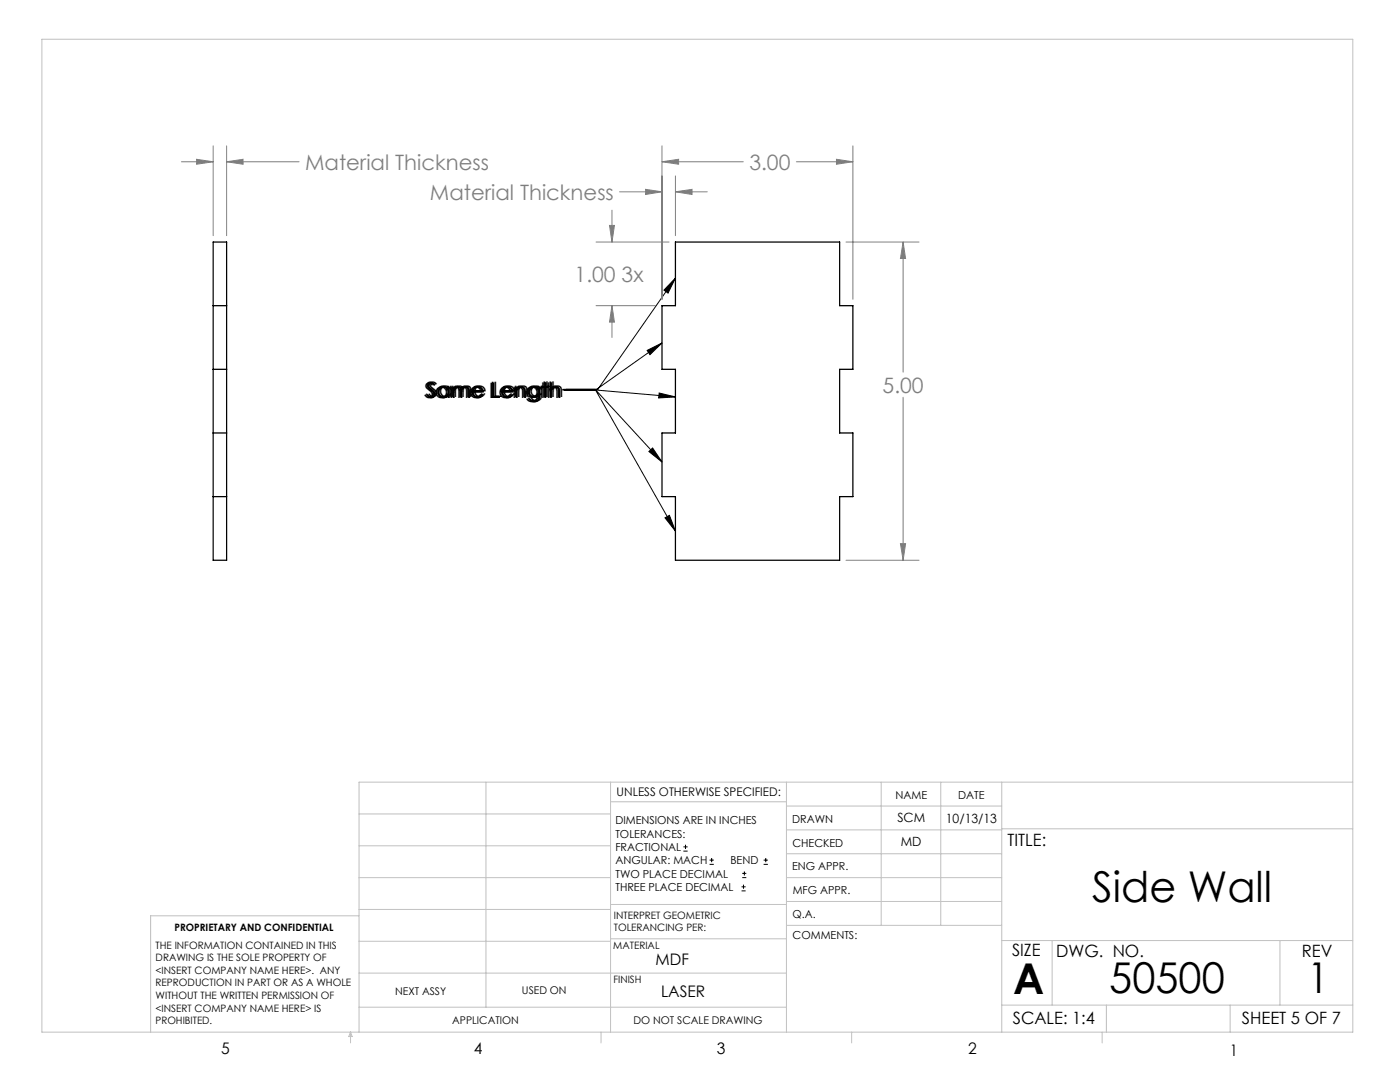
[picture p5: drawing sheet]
<svg xmlns="http://www.w3.org/2000/svg" width="279mm" height="216mm" viewBox="0 0 279 216" stroke-linecap="round" stroke-linejoin="round" font-family="sans-serif">
<g fill="none" stroke="#000" stroke-width=".2">
<path d="M134.8 55.5l-1.5 3-.8-.6zM134.8 55.5l-15.5 22.2h-6.9M112.6 77.9h6.3l13.2 14.3M118.5 77.8l16.3 1.4M118.8 77.7l16 28.3M129.2 69.9l2.9-1.5-2.4 2.4zM131.6 78.4l3.2 .8-3.4 .2zM132.1 68.4l-13.2 9.4h-6.8M129.5 90.1l.7-.7 1.9 2.8zM132.7 103.3l.9-.5 1.2 3.2zM136.4 169.8h.8M136.4 169h.8"/>
<path d="M136.8 168.6v.8M141.6 172.5h.9M141.6 171.6h.9M142 171.2v.8M148 177.8h.8M148 177h.8M148.1 175.1h.8M148.1 174.3h.8M148.4 176.5v.8M148.6 173.9v.8M152.4 172.5h.8M152.4 171.6h.8"/>
<path d="M152.8 171.2v.8"/>
</g>
<g fill="none" stroke="#808080" stroke-width=".2">
<path d="M36.2 32.3h6.3M39.2 31.8l3.3 .5-3.3 .5zM42.5 29.1v17.9M45.2 32.3l3.3-.5v1zM45.2 29.1v17.9M45.2 32.3h14.5M123.6 38.3h8.5M128.8 37.8l3.3 .5-3.3 .5zM132.1 32.3l3.3-.5v1zM132.1 32.3h16.2M132.1 29.1v30.6M134.8 38.3l3.3-.5v1z"/>
<path d="M134.8 35.1v11.9M134.8 38.3h6.3M158.9 32.3h11.3M166.9 31.8l3.3 .5-3.3 .5zM170.2 29.1v30.6M119 48.3h14.5M121.6 45h1l-.5 3.3zM122.1 41.9v6.4M168.8 48.3h14.6M180.2 48.3l.5 3.3h-1zM180.2 48.3v26M119 61h11.8"/>
<path d="M122.1 61l.5 3.3h-1zM122.1 61v6.3M180.2 79.3v32.5M168.8 111.8h14.6M179.7 108.5h1l-.5 3.3z"/>
</g>
<g fill="none" stroke="#c0c0c0" stroke-width=".2">
<path d="M8.4 7.8h261.6v198.2h-261.6zM97 156.1v44.9M121.8 156.1v49.9M121.8 160h35.2M157 156.1v49.9M175.9 156.1v28.5M187.7 156.1v28.5M199.9 156.1v49.9M270 156.1h-198.4v49.9M71.6 175.1h50.2M71.6 168.8h50.2M71.6 162.4h50.2"/>
<path d="M157 170.4h42.9M157 165.6h42.9M157 160.8h42.9M157 175.1h42.9M157 179.9h42.9M199.9 165.4h70.1M71.6 194.2h85.4M71.6 187.8h50.2M71.6 181.5h50.2M71.6 182.7h-41.5v23.3M121.8 187.3h35.2M121.8 180.5h35.2"/>
<path d="M157 184.6h42.9M199.9 187.7h70.1M210 187.7v12.9M255.4 187.7v12.9M70 206v2.1M70 206l.3 .8h-.7zM71.6 201h85.4M119.9 206v2.1M170 206v2.1M199.9 200.6h70.1M220 206v2.1M220.8 200.6v5.4"/>
<path d="M245.5 200.6v5.4"/>
</g>
<path d="M132.7 103.3l.9-.5 1.2 3.2zM129.5 90.1l.7-.7 1.9 2.8zM131.6 78.4l3.2 .8-3.4 .2zM129.2 69.9l2.9-1.5-2.4 2.4zM134.8 55.5l-1.5 3-.8-.6z" fill="#000"/>
<path d="M39.2 31.8l3.3 .5-3.3 .5zM45.2 32.3l3.3-.5v1zM132.1 32.3l3.3-.5v1zM166.9 31.8l3.3 .5-3.3 .5zM180.2 48.3l.5 3.3h-1zM179.7 108.5h1l-.5 3.3zM128.8 37.8l3.3 .5-3.3 .5zM134.8 38.3l3.3-.5v1zM122.1 61l.5 3.3h-1zM121.6 45h1l-.5 3.3z" fill="#808080"/>
<path d="M42.5 48.3h2.7v63.5h-2.7zM134.8 48.3h32.8v12.7h2.6v12.7h-2.6v12.7h2.6v12.7h-2.6v12.7h-32.8v-12.7h-2.7v-12.7h2.7v-12.7h-2.7v-12.7h2.7zM42.5 61h2.7M42.5 73.7h2.7M42.5 86.4h2.7M42.5 99.1h2.7" fill="none" stroke="#000" stroke-width=".25"/>
<g font-size="8.5">
<text x="218" y="179.9">Side Wall</text>
<text x="202.2" y="198.3">A</text>
<text x="221.4" y="198.1">50500</text>
<text x="260.9" y="198.1">1</text>
</g>
<g font-size="4.2" fill="#808080">
<text x="60.9" y="33.9">Material Thickness</text>
<text x="149.5" y="33.9">3.00</text>
<text x="85.8" y="39.9">Material Thickness</text>
<text x="114.7" y="56.2">1.00 3x</text>
<text x="176.1" y="78.3">5.00</text>
</g>
<g font-size="4.2">
<text x="84.6" y="79.3">Same Length</text>
<text x="85.5" y="79.3">Same Length</text>
</g>
<g font-size="3.4">
<text x="201.1" y="168.8">TITLE:</text>
<text x="202" y="190.8">SIZE</text>
<text x="210.8" y="190.9">DWG. NO.</text>
<text x="259.8" y="191">REV</text>
<text x="202.1" y="204.4">SCALE: 1:4</text>
<text x="247.8" y="204.4">SHEET 5 OF 7</text>
</g>
<g font-size="3.2">
<text x="130.8" y="192.5">MDF</text>
<text x="131.9" y="198.9">LASER</text>
<text x="44.2" y="210.4">5</text>
<text x="94.6" y="210.3">4</text>
<text x="143.1" y="210.4">3</text>
<text x="193.2" y="210.3">2</text>
<text x="245.4" y="210.6">1</text>
</g>
<g font-size="2.5">
<text x="179.1" y="164.1">SCM</text>
<text x="188.8" y="164.2">10/13/13</text>
<text x="179.8" y="168.8">MD</text>
</g>
<text font-size="2.4" x="123.1" y="158.9">UNLESS OTHERWISE SPECIFIED:</text>
<g font-size="2.2">
<text x="178.7" y="159.4">NAME</text>
<text x="191.2" y="159.4">DATE</text>
<text x="122.8" y="164.5">DIMENSIONS ARE IN INCHES</text>
<text x="122.8" y="167.1">TOLERANCES:</text>
<text x="158.1" y="164.2">DRAWN</text>
<text x="122.8" y="169.8">FRACTIONAL</text>
<text x="122.8" y="172.5">ANGULAR: MACH</text>
<text x="145.8" y="172.5">BEND</text>
<text x="158.1" y="173.7">ENG APPR.</text>
<text x="158.2" y="169.1">CHECKED</text>
<text x="122.8" y="175.1">TWO PLACE DECIMAL</text>
<text x="122.8" y="177.8">THREE PLACE DECIMAL</text>
<text x="158.2" y="178.4">MFG APPR.</text>
<text x="158.2" y="183.2">Q.A.</text>
<text x="158.2" y="187.4">COMMENTS:</text>
</g>
<g font-size="2.1">
<text x="78.8" y="198.5">NEXT ASSY</text>
<text x="104.2" y="198.4">USED ON</text>
<text x="90.2" y="204.3">APPLICATION</text>
<text x="126.4" y="204.3">DO NOT SCALE DRAWING</text>
</g>
<g font-size="2">
<text x="34.8" y="185.7">PROPRIETARY AND CONFIDENTIAL</text>
<text x="122.5" y="183.3">INTERPRET GEOMETRIC</text>
<text x="122.5" y="185.9">TOLERANCING PER:</text>
<text x="31.1" y="189.3">THE INFORMATION CONTAINED IN THIS</text>
<text x="31.1" y="191.8">DRAWING IS THE SOLE PROPERTY OF</text>
<text x="122.4" y="189.4">MATERIAL</text>
<text x="31.1" y="194.3">&lt;INSERT COMPANY NAME HERE&gt;. ANY</text>
<text x="31.1" y="196.8">REPRODUCTION IN PART OR AS A WHOLE</text>
<text x="122.4" y="196.2">FINISH</text>
<text x="31.1" y="199.4">WITHOUT THE WRITTEN PERMISSION OF</text>
<text x="31.1" y="201.9">&lt;INSERT COMPANY NAME HERE&gt; IS</text>
<text x="31.1" y="204.4">PROHIBITED.</text>
</g>
</svg>
